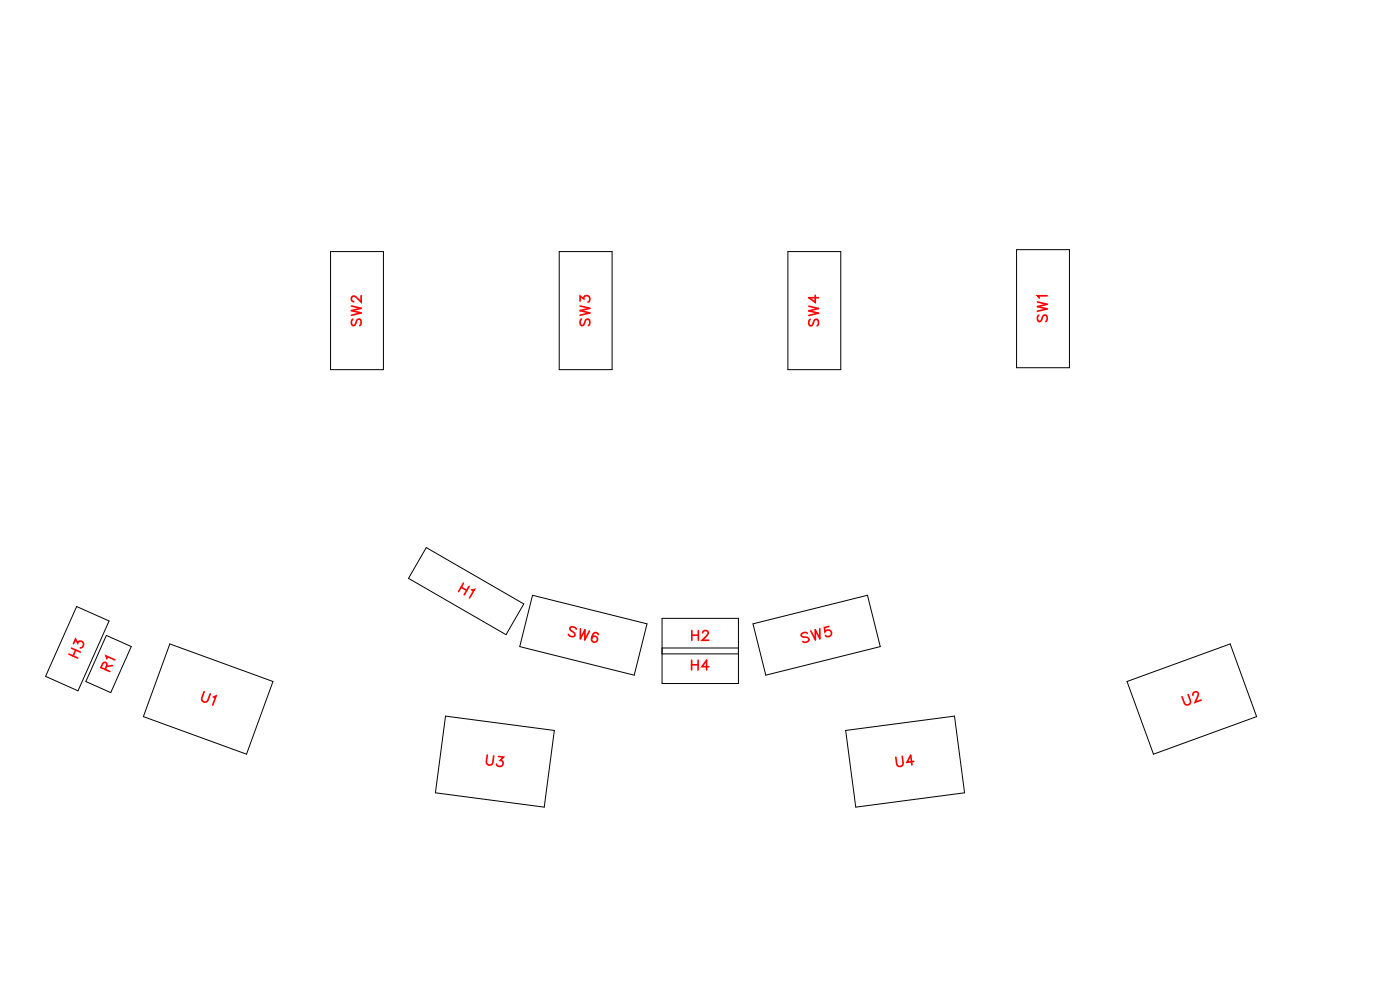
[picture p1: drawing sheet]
<svg xmlns="http://www.w3.org/2000/svg" width="102mm" height="72mm" viewBox="0 0 102 72" stroke-linecap="round" stroke-linejoin="round" font-family="sans-serif">
<g fill="none" stroke="#000" stroke-width=".07">
<path d="M24.1 18.3h3.8v8.6h-3.8zM40.8 18.3h3.8v8.6h-3.8zM57.4 18.3h3.9v8.6h-3.9zM74.1 18.2h3.8v8.6h-3.8zM31.1 39.9l7.1 4.1-1.3 2.2-7.1-4.1zM5.6 44.2l2.4 1-2.3 5.1-2.4-1zM7.8 46.3l1.8 .8-1.5 3.3-1.8-.8zM12.4 46.9l7.5 2.7-1.9 5.3-7.6-2.7zM32.5 52.2l7.9 1-.7 5.6-8-1.1zM38.8 43.4l8.4 2-1 3.8-8.3-2.1zM48.3 45h5.5v4.8h-5.5zM48.3 47.2h5.5"/>
<path d="M48.3 47.6h5.5M54.9 45.4l8.3-2 1 3.7-8.4 2.1zM61.6 53.2l8-1 .7 5.5-7.9 1.1zM82.1 49.6l7.6-2.7 1.9 5.3-7.5 2.7z"/>
</g>
<g fill="none" stroke="#f00" stroke-width=".12">
<path d="M25.6 22.3l.7 .2-.7 .1 .7 .2-.7 .2M25.7 23.2l-.1 .2 .1 .3h.2l.2-.5h.1l.1 .2-.1 .3M26.3 21.5v.5l-.3-.3-.3-.1-.1 .1v.1l.2 .2M42.3 21.9v-.3l.3 .2a.24 .24 0 0 1 .3-.2 .24 .24 0 0 1 0 .4M42.3 22.3l.7 .2-.7 .1 .7 .2-.7 .2M42.4 23.2l-.1 .2 .1 .3h.2l.2-.5h.1l.1 .2-.1 .3M58.9 22.3l.8 .2-.8 .1 .8 .2-.8 .2M59 23.3l-.1 .1 .1 .3h.2l.3-.4h.1l.1 .1-.1 .3M59.4 21.5v.5l-.5-.3h.8M75.6 22l.7 .2-.7 .1 .7 .2-.7 .2M75.7 23l-.1 .1 .1 .3h.2l.2-.4h.1l.1 .1-.1 .3M76.3 21.5h-.7l.1 .2"/>
<path d="M5 47.6l.7 .3M5.2 47.2l.7 .3M5.4 46.9l.1-.3 .2 .2a.24 .24 0 0 1 .4 0 .25 .25 0 0 1-.3 .4M5.5 47.3l-.2 .5M7.7 48.8l.1-.4-.1-.2-.2 .1-.1 .3 .6 .3M7.8 48l-.1-.2 .7 .3M8.2 48.5h-.4M14.9 50.4l-.2 .6 .2 .1 .2-.1 .2-.5M15.5 50.8l.2-.1-.2 .7M33.6 42.8l.4 .2M33.8 42.5l-.4 .6M34.2 42.7l-.4 .6"/>
<path d="M34.4 43l.2-.1-.4 .7M35.5 55v.6l.2 .1 .2-.1 .1-.5M36.3 55.1h.4l-.2 .3a.24 .24 0 0 1 .1 .4 .24 .24 0 0 1-.4-.1M42 45.8l-.1-.1h-.4l.1 .2 .3 .3v.1l-.2 .1-.3-.2M42.3 45.8v.7l.3-.6v.7l.4-.6M43.6 46.2a.35 .35 0 0 0-.5 .1 .35 .35 0 0 0 .2 .5 .22 .22 0 0 0 .2-.2 .22 .22 0 0 0-.1-.3 .22 .22 0 0 0-.3 .2M50.4 48.1v.7M50.4 48.4h.5M50.4 45.9v.7M50.4 46.3h.5M50.9 48.1v.7M50.9 45.9v.7"/>
<path d="M51.2 46.1l.1-.2h.2l.1 .2-.1 .2-.3 .3h.5M51.7 48.6h-.5l.3-.5v.7M58.8 46.1h-.3l-.1 .2 .5 .1 .1 .2-.2 .2-.3-.1M59.7 45.8l.1 .7-.4-.6v.7l-.3-.6M60.4 45.6l-.3 .1v.3a.25 .25 0 0 1 .4-.1 .25 .25 0 0 1 0 .4 .25 .25 0 0 1-.3 0M65.8 55.1v.6l-.2 .1-.2-.1-.1-.5M66.6 55.5h-.5l.3-.5 .1 .7M86.6 50.6l.2 .6-.2 .1-.3-.1-.1-.5M86.9 50.6l.1-.2h.1l.2 .1v.2l-.2 .5 .4-.2"/>
</g>
<g font-size="1.2" fill="#fff">
<text x="26.6" y="23.8" transform="rotate(-90 26.6 23.8)">SW2</text>
<text x="43.3" y="23.8" transform="rotate(-90 43.3 23.8)">SW3</text>
<text x="60" y="23.8" transform="rotate(-90 60 23.8)">SW4</text>
<text x="76.6" y="23.5" transform="rotate(-90 76.6 23.5)">SW1</text>
<text x="33.2" y="43.3" transform="rotate(30 33.2 43.3)">H1</text>
<text x="41.3" y="46.6" transform="rotate(14 41.3 46.6)">SW6</text>
<text x="50.4" y="46.9">H2</text>
<text x="58.5" y="47.1" transform="rotate(-14 58.5 47.1)">SW5</text>
<text x="5.9" y="48.1" transform="rotate(-66 5.9 48.1)">H3</text>
<text x="8.2" y="49.1" transform="rotate(-66 8.2 49.1)">R1</text>
<text x="14.5" y="51.3" transform="rotate(20 14.5 51.3)">U1</text>
<text x="50.3" y="49.1">H4</text>
<text x="86.4" y="51.7" transform="rotate(-20 86.4 51.7)">U2</text>
<text x="35.3" y="56" transform="rotate(7 35.3 56)">U3</text>
<text x="65.4" y="56.2" transform="rotate(-7 65.4 56.2)">U4</text>
</g>
</svg>
